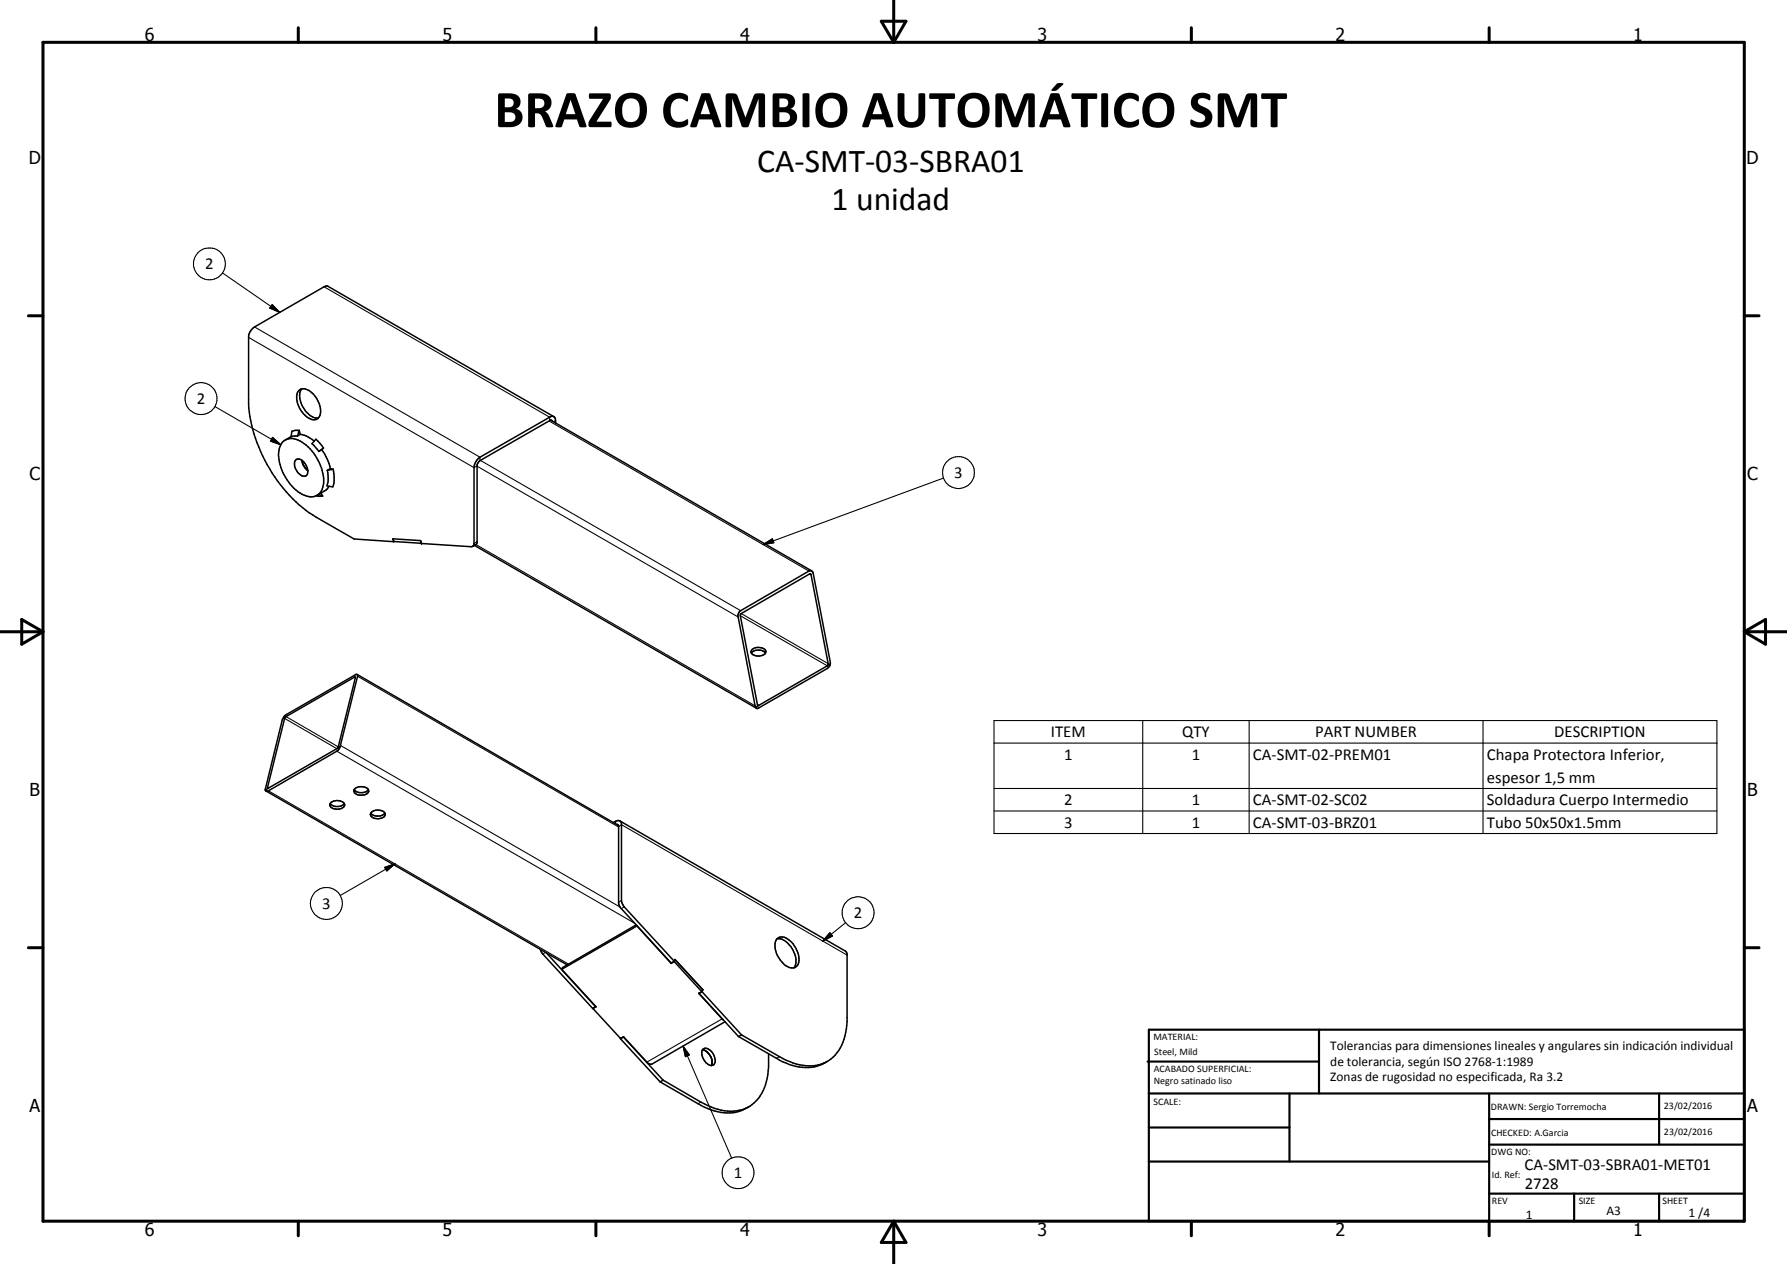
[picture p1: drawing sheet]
<svg xmlns="http://www.w3.org/2000/svg" width="420mm" height="297mm" viewBox="0 0 420 297" stroke-linecap="round" stroke-linejoin="round" font-family="sans-serif">
<g fill="none" stroke="#000" stroke-width=".35">
<path d="M70.3 91.8a2.01 2.01 0 0 1 2.7 .2 5.5 5.5 0 0 1 2.1 5.8 1.78 1.78 0 0 1-2.8 .3 5.8 5.8 0 0 1-2.4-5.8zM70.9 91.4a4.2 4.2 0 0 0 .5 4.5 3.8 3.8 0 0 0 3.5 2.3M129.4 98.7l61.4 35.5M129.9 99l-.2-.2h-.3l-16.8 9.7-.4 .8v18.3l-.2 .3-.8 .5M130.2 97.9l-53.2-30.7-.8 .2-16.4 9.4-1.1 1.2-.2 1v15.9a35.4 35.4 0 0 0 15.8 26.6l9 5.2 9.2 .6M130.6 99.4v-.6a.84 .84 0 0 0-.4-.9 .84 .84 0 0 0-1 .1l-16.4 9.4a3.3 3.3 0 0 0-1.3 2.5v18l-.3 .5M66.5 103.8a3.5 3.5 0 0 1 4.5 .1 11.4 11.4 0 0 1 5 10.1 2.96 2.96 0 0 1-4.5 2.4 11.2 11.2 0 0 1-5.9-10.6l.4-1.3zM68.4 102.6l-1.4 .8M69.5 108.1l.4-.2a2.74 2.74 0 0 1 2.1 3.9 1.58 1.58 0 0 1-2.1-.9 2.45 2.45 0 0 1-.4-2.8zM69.9 102.5l-1.5 .2M70.3 101.1l-.4 1.4M70.3 101.1l.3 1"/>
<path d="M70.3 101.1l-1.6 .2-.3 1.4M70.6 102.1l1.4 .3 1.9 1.3M70.6 102.1l-.7 .4M71 108.2a3.4 3.4 0 0 0 1.4 2.4M74.3 116.5l1.5 .1M74.9 116.2l.9 .4M75.5 115.9l.3 .7M75.6 105.7a11.7 11.7 0 0 1 2.1 4.4M75.6 105.7l-.6 .4M76.1 105.3l-1.1 .8M76.1 105.3l-.5 .4M76.1 105.3l-1.8-2.1-.9 1.1 1.6 1.8"/>
<path d="M77.4 114.3l-.8 .9-2 1.2M77.7 110.1l.6 .2M77.7 110.1l-.7 .4M78.3 110.3l-1.3 .2M78.3 110.3l.3 2.7-.3 1.4-1.4-.2 .3-1.4-.2-2.3M92.4 126.6l.2 .7M92.6 127.3h-.1M98.9 127l-6.5-.4 .1 .7M98.9 127l.2 .7 12.1 .7M98.9 127l.2 .7-6.5-.4M111.6 128.2l66.2 38.2M190.8 134.2h-.6l-16.1 9.3-.4 .5-.1 1 4.1 21.2"/>
<path d="M190.8 134.2l.4 .3 4 21.5M84 158.5l61.4 35.5M176.6 153.5a2.35 2.35 0 0 1 3.4 0M176.8 152.7a2.38 2.38 0 0 1 3.2 .2l.1 .2a1.65 1.65 0 0 1-1.8 1.1 1.37 1.37 0 0 1-1.7-1.2zM194.5 156.5l.2-.5-4-20.9-.3-.2-16.3 9.4v.4l4 20.9 .3 .2M194.5 156.5l-16.1 9.3M195.2 156l-.7 .5M195.2 156l-.1 .5-.6 .6-16.2 9.4-.5-.1M79.2 175.9l.3-.4 4.1-16.2-.2-.2-16.4 9.6-4.1 16.4v.2l.2-.1M79.2 175.9l-16.1 9.3M80 175.5l-.8 .4M177.7 166.2l.1 .2"/>
<path d="M178.4 165.8l-.7 .4M62.4 185.7l4-16.5 .4-.9 16.8-9.8h.4l.1 .3-4.1 16.5-.5 1-16.4 9.5h-.6M62.4 185.7l.1 .1M62.6 185.9l70.7 40.8M63.1 185.2l-.7 .5M77.6 188.8a2.35 2.35 0 0 0 3.4 0M77.8 188.6a2.25 2.25 0 0 1 3.3 .5 2 2 0 0 1-3 .8l-.6-.7zM83.3 185.6a2.35 2.35 0 0 0 3.3 0M83.6 185.2a2.38 2.38 0 0 1 3 .5 1.16 1.16 0 0 1-1.4 1.2 1.47 1.47 0 0 1-2-1.2zM87.2 191.1a2.36 2.36 0 0 0 3.3 0M87.3 190.9a2.32 2.32 0 0 1 3.2 .3l.1 .3a2.12 2.12 0 0 1-3.5-.1zM144.2 193.3a1.11 1.11 0 0 1 1.9 0l.1 18.8 .6 1 11.7 12.8"/>
<path d="M145 193.7l.4 .4 .1 18.5 .4 .7 11.9 13 .7-.4M145.7 192.9l53.1 30.6 .4 .7v15.9a11.3 11.3 0 0 1-4.4 9.2 10.3 10.3 0 0 1-9.9-.1l-10.5-6M149.6 217.3l-17.3 10.1-.2 .4M149.8 217.6h.1M149.8 217.6l8 8.8M149.8 217.6l-17.7 10.2M127 223.1l.6 1.1 11.7 12.8 .7-.4M128.5 223.9l11.5 12.7M132.1 227.8l8.1 8.8-.8 .4M139.4 237l6.5 7.1 .7-.5 5.5 6 .8 .5h.4l17.2-10M139.5 236.9l-.1 .1M140.1 236.5l-.1 .1"/>
<path d="M157.9 226.2l-.1 .2M158.5 225.9l.2-.4 6.6 7.1M158.5 226l6.5 7M158.5 226l-.7 .4M158.7 225.6l6.5 7M158.7 225.6l-.2 .4M158.7 225.6h.1M164.4 233.4l.6-.4 9.4 10.2M165 233l-.7 .4 9.3 10.2M165.3 232.6l-.3 .4M165.3 232.6l-.1 .1M169.8 239.4l.3 .3"/>
<path d="M182.7 220.6a3.9 3.9 0 0 1 3.3 1.9 4.7 4.7 0 0 1 .8 4.7l-.2 .3M182.7 220.6a2.31 2.31 0 0 1 3.1 .5 5.4 5.4 0 0 1 1.8 5.6 1.85 1.85 0 0 1-2.8 .2 5.7 5.7 0 0 1-2.4-5.8zM145.9 244.1l9.3 10.2M146 244l-.1 .1M146.6 243.7l-.7 .4M146.6 243.7l9.3 10.1M146.6 243.6v.1M155.2 254.3l8.9 5.1a11.9 11.9 0 0 0 10.1 1.6l1.9-.9M155.9 253.8l-.7 .5M165.2 246.8a2.93 2.93 0 0 1 2.1 3.6M165.2 246.7l.3-.3a2.59 2.59 0 0 1 2.7 2.9 1.01 1.01 0 0 1-.6 1 1.01 1.01 0 0 1-1.2-.2 3 3 0 0 1-1.2-3.4zM173.6 243.6l9 5.1a11.8 11.8 0 0 0 10.6 1.4l1.3-.7"/>
<path d="M174.4 243.2l-.8 .4M180.7 247.6a16.9 16.9 0 0 1-1.3 8.7 8.2 8.2 0 0 1-9.8 4.6 15.4 15.4 0 0 1-4.8-1.9l-8.9-5.2"/>
</g>
<g fill="none" stroke="#000" stroke-width=".25">
<path d="M52.3 64.1l13.5 9.3M58.5 79.3l53 30.6 .7-.4M59.8 76.8l53 30.6v.8M64 71.6l1.8 1.8-2.4-1zM76.2 67.4l53 30.6v.8M50.5 95.5l15.5 9M129.1 98.9l61.1 35.3M130.6 98.8l-.5 .3M64.1 102.8l1.9 1.7-2.4-.8zM112.2 109.6l61.4 35.4M113 108.2l61.1 35.3M221.8 112.4l-42.4 15.6"/>
<path d="M111.9 128l65.6 37.9M112.2 127.3l-.7 .4M179.4 128l2.2-1.4 .3 1zM190.4 134.9l.3 .2M83.3 159.1l.3 .2M84.1 158.9l61.3 35.5M174.1 144.7l20.4 11.8M174.3 144.2l20.4 11.8M66.9 168.8l12.3 7.1M67.3 168.4l12.2 7.1M79.2 176.5l70 40.5M80 175.2l65.8 37.9"/>
<path d="M178.1 165.6l.3 .2M233.7 169.3h170v26.6h-170zM233.7 174.6h170M268.7 169.3v26.6M293.7 169.3v26.6M348.7 169.3v26.6M62.9 185.1l.2 .1M63.1 185.8l70.6 40.8M144.7 193v.6M145.4 194.2l.7-.4 53.1 30.7M233.7 185.3h170M233.7 190.6h170"/>
<path d="M90.5 203.8l2.4-.8-1.9 1.7zM92.9 203l-12.9 7.4M146.1 211.6l-.7 .4M146.8 213.1l-.7 .4M195.1 219.2l.6 .8-2.2 1.1zM198.8 216.8l-5.3 4.3M128.3 223.8l-.7 .4M169.8 239.4h.1M169.8 239.4l-17.7 10.2M160.6 245.8l1.5 2.1-.9 .4zM160.6 245.8l11.4 26.4M164.8 259l-.7 .4"/>
<path d="M183.3 248.3l-.7 .4"/>
<circle cx="49.2" cy="62" r="3.8"/>
<circle cx="47.3" cy="93.7" r="3.8"/>
<circle cx="225.4" cy="111" r="3.8"/>
<circle cx="76.7" cy="212.3" r="3.8"/>
<circle cx="201.8" cy="214.5" r="3.7"/>
<circle cx="173.5" cy="275.6" r="3.8"/>
</g>
<circle cx="99.1" cy="127.7" r=".18" fill="#000"/>
<g fill="none" stroke="#000" stroke-width=".71">
<path d="M10.1 9.9h400v277.1h-400zM70.1 6.5v3.4M140.1 6.5v3.4M207.2 5h5.8l-2.9 4.9zM210.1 0v9.9M280.1 6.5v3.4M350.1 6.5v3.4M6.7 74.2h3.4M410.1 74.2h3.5M.1 148.5h10M5.1 145.6l5 2.9-5 2.9zM410.1 148.5h10"/>
<path d="M410.1 148.5l5-2.9v5.8zM6.7 222.7h3.4M410.1 222.7h3.5M70.1 287v3.4M140.1 287v3.4M210.1 287v10M210.1 287l2.9 5h-5.8zM280.1 287v3.4M350.1 287v3.4"/>
</g>
<g fill="none" stroke="#000" stroke-width=".51">
<path d="M269.8 249.5h40.3M270.1 242h140v45h-140zM270.1 257h140M303.2 257v16M310.1 242v15M350.1 257v30M390.1 257v12M270.1 265h33.1M270.1 273h80M350.1 269h60M350.1 263h60M350.1 280.5h60"/>
<path d="M370.1 280.5v6.5M390.1 280.5v6.5"/>
</g>
<path d="M64 71.6l1.8 1.8-2.4-1zM64.1 102.8l1.9 1.7-2.4-.8zM179.4 128l2.2-1.4 .3 1zM90.5 203.8l2.4-.8-1.9 1.7zM195.1 219.2l.6 .8-2.2 1.1zM160.6 245.8l1.5 2.1-.9 .4z" fill="#000"/>
<text font-size="12.6" x="116.2" y="29.9">BRAZO CAMBIO AUTOMÁTICO SMT</text>
<g font-size="7.9">
<text x="178" y="40.4">CA-SMT-03-SBRA01</text>
<text x="195.5" y="49.4">1 unidad</text>
</g>
<g font-size="4.2">
<text x="34" y="9.6">6</text>
<text x="104" y="9.6">5</text>
<text x="174" y="9.6">4</text>
<text x="244" y="9.6">3</text>
<text x="314" y="9.6">2</text>
<text x="384" y="9.6">1</text>
<text x="6.8" y="38.7">D</text>
<text x="410.6" y="38.7">D</text>
<text x="7" y="112.9">C</text>
<text x="410.8" y="112.9">C</text>
<text x="7" y="187.1">B</text>
<text x="410.8" y="187.1">B</text>
<text x="7" y="261.4">A</text>
<text x="410.8" y="261.4">A</text>
<text x="34" y="290.4">6</text>
<text x="104" y="290.4">5</text>
<text x="174" y="290.4">4</text>
<text x="244" y="290.4">3</text>
<text x="314" y="290.4">2</text>
<text x="384" y="290.4">1</text>
</g>
<g font-size="3.9">
<text x="48.2" y="63.3">2</text>
<text x="46.3" y="95">2</text>
<text x="224.4" y="112.4">3</text>
<text x="247.1" y="173.3">ITEM</text>
<text x="277.9" y="173.3">QTY</text>
<text x="309.2" y="173.3">PART NUMBER</text>
<text x="365.5" y="173.3">DESCRIPTION</text>
<text x="250.2" y="178.6">1</text>
<text x="280.2" y="178.6">1</text>
<text x="294.6" y="178.6">CA-SMT-02-PREM01</text>
<text x="349.6" y="178.7">Chapa Protectora Inferior,</text>
<text x="349.6" y="184">espesor 1,5 mm</text>
<text x="250.2" y="189.2">2</text>
<text x="280.2" y="189.2">1</text>
<text x="294.6" y="189.2">CA-SMT-02-SC02</text>
<text x="349.6" y="189.3">Soldadura Cuerpo Intermedio</text>
<text x="250.2" y="194.5">3</text>
<text x="280.2" y="194.5">1</text>
<text x="294.6" y="194.5">CA-SMT-03-BRZ01</text>
<text x="349.6" y="194.6">Tubo 50x50x1.5mm</text>
<text x="75.8" y="213.6">3</text>
<text x="200.8" y="215.8">2</text>
<text x="358.5" y="275">CA-SMT-03-SBRA01-MET01</text>
<text x="172.5" y="276.9">1</text>
<text x="358.5" y="279.4">2728</text>
</g>
<g font-size="3.1">
<text x="312.7" y="246.8">Tolerancias para dimensiones lineales y angulares sin indicación individual</text>
<text x="312.7" y="250.4">de tolerancia, según ISO 2768-1:1989</text>
<text x="312.7" y="254">Zonas de rugosidad no especificada, Ra 3.2</text>
<text x="358.7" y="286.5">1</text>
<text x="377.7" y="285.6">A3</text>
<text x="397" y="285.9">1 /4</text>
</g>
<g font-size="2.4">
<text x="271.2" y="244.4">MATERIAL:</text>
<text x="271.3" y="252">ACABADO SUPERFICIAL:</text>
<text x="271.4" y="247.9">Steel, Mild</text>
<text x="271.3" y="254.6">Negro satinado liso</text>
<text x="271.2" y="259.7">SCALE:</text>
<text x="350.6" y="260.8">DRAWN: Sergio Torremocha</text>
<text x="391.2" y="260.6">23/02/2016</text>
<text x="350.6" y="267">CHECKED: A.Garcia</text>
<text x="391.2" y="266.7">23/02/2016</text>
<text x="350.6" y="271.4">DWG NO:</text>
<text x="350.8" y="276.9">Id. Ref:</text>
<text x="350.8" y="282.8">REV</text>
<text x="371.2" y="282.9">SIZE</text>
<text x="390.9" y="282.9">SHEET</text>
</g>
</svg>
